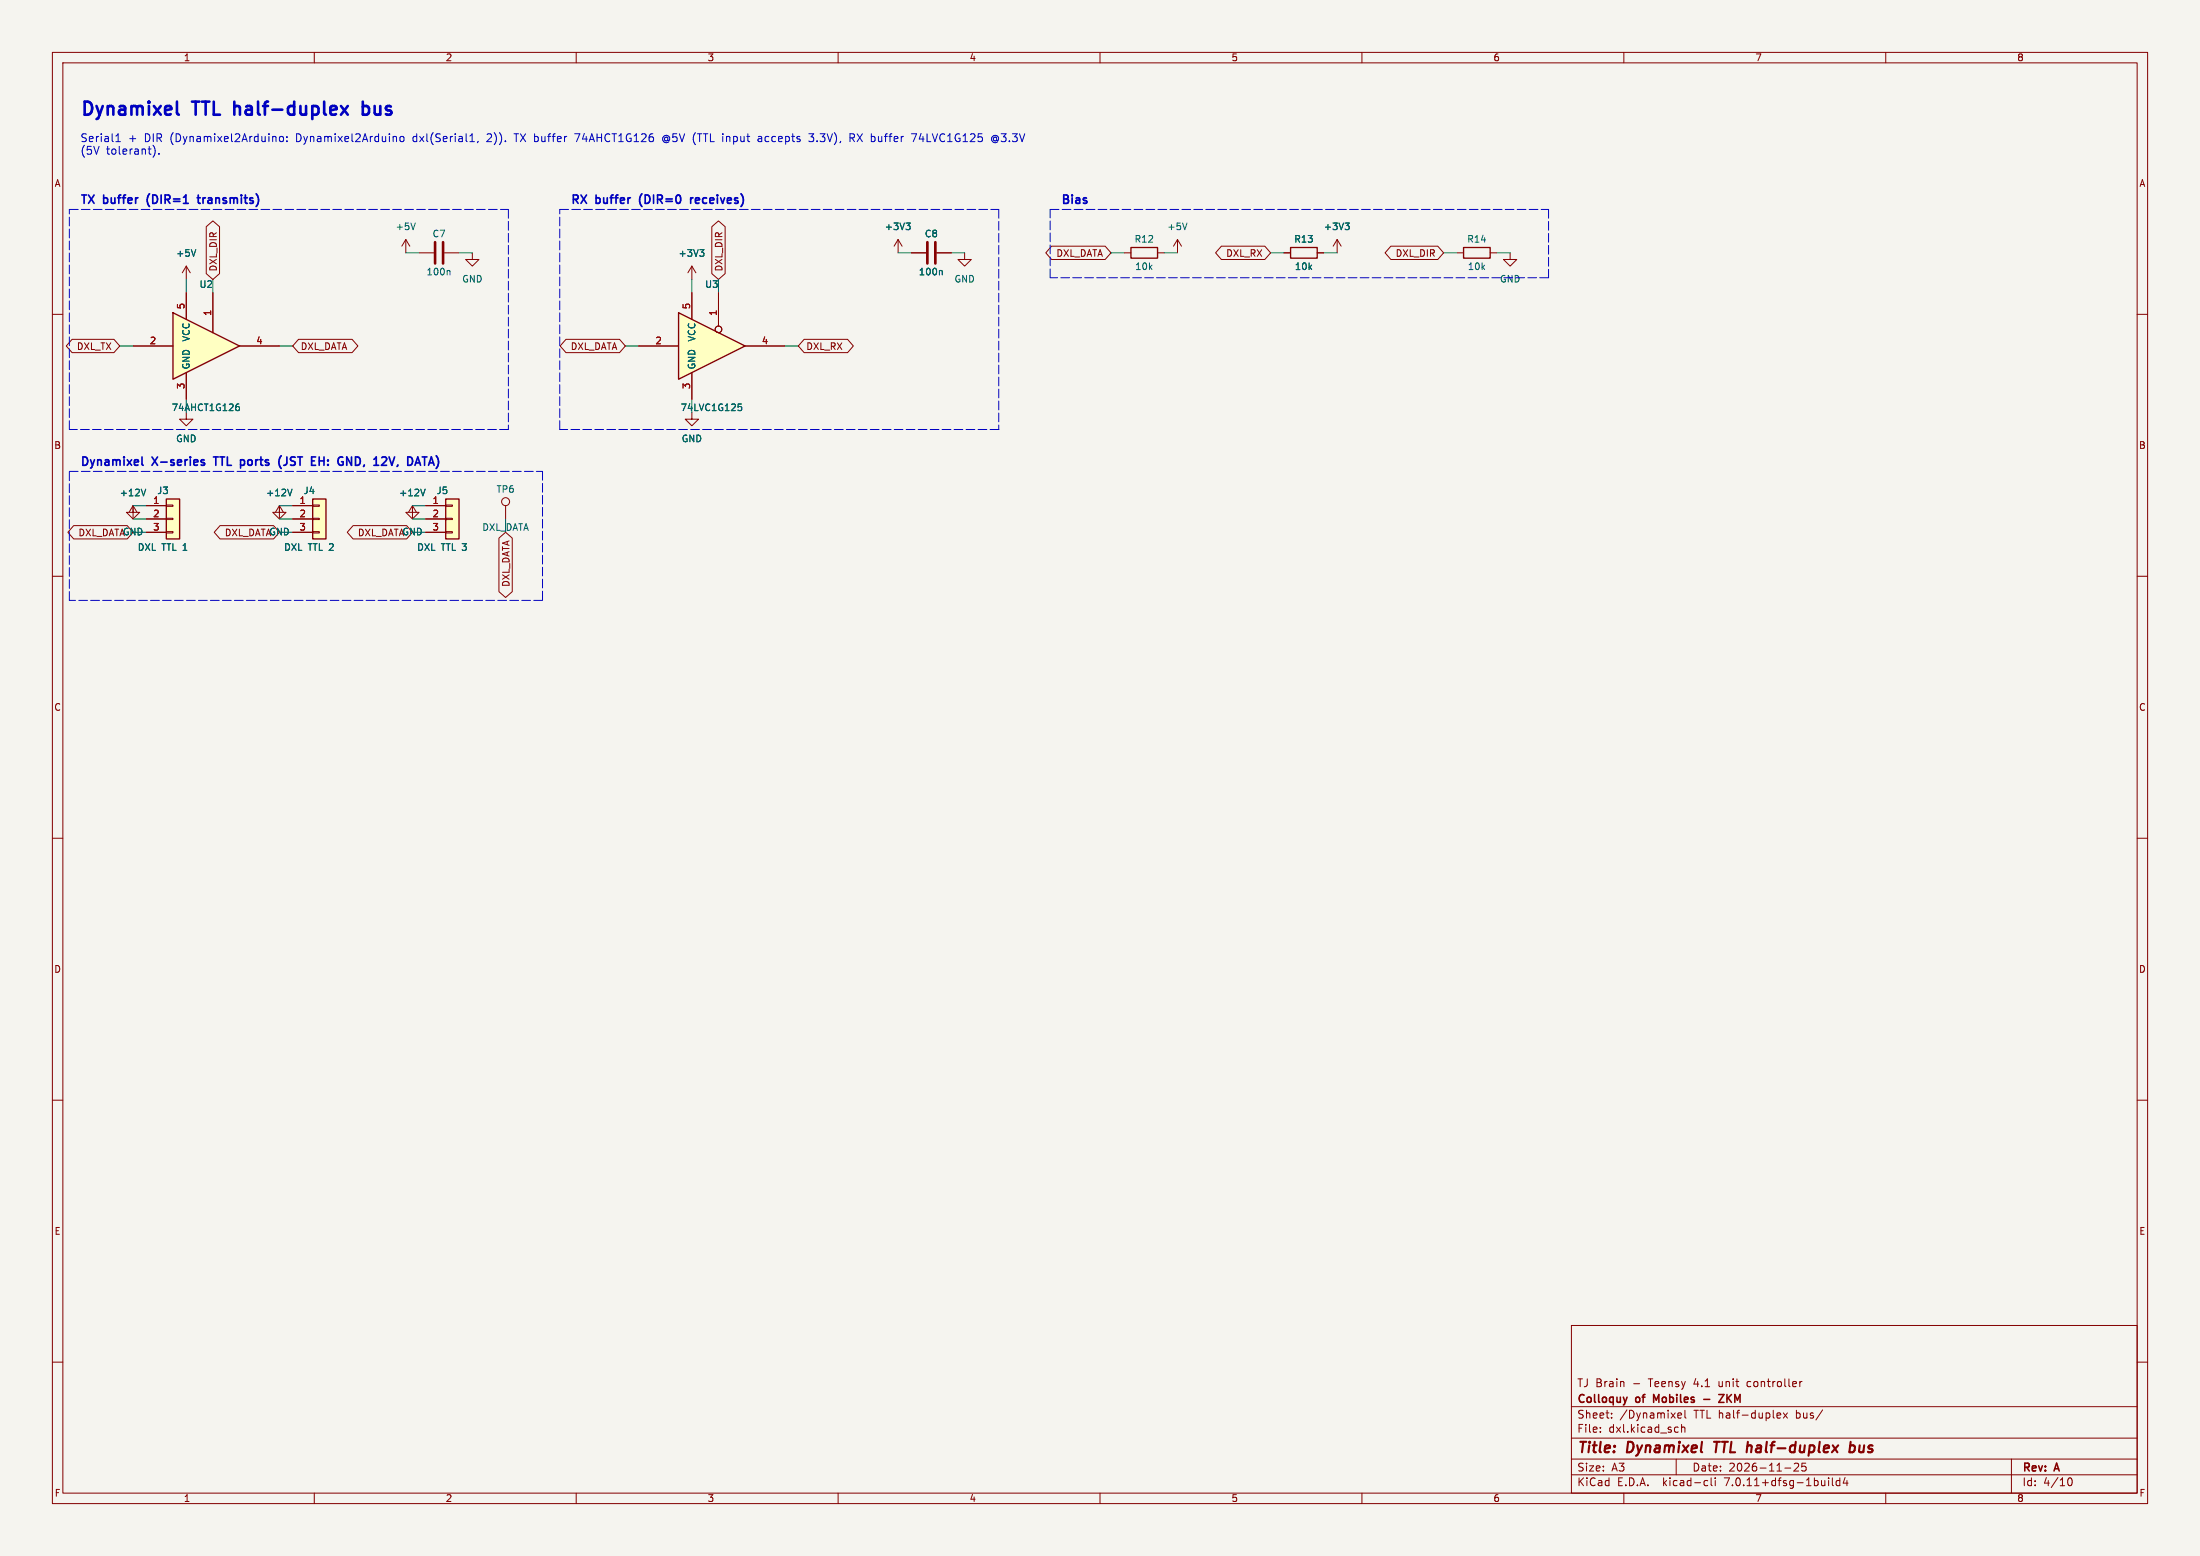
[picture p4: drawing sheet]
(kicad_sch (version 20230121) (generator eeschema)
 (paper "A3")
 (title_block (title "Dynamixel TTL half-duplex bus") (date "2026-11-25") (rev "A") (company "Colloquy of Mobiles - ZKM") (comment 1 "TJ Brain - Teensy 4.1 unit controller"))
 (lib_symbols
  (symbol "74xGxx:74AHCT1G126" (in_bom yes) (on_board yes)
   (property "Reference" "U" (at -2.54 3.81 0) (effects (font (size 1.27 1.27))))
   (property "Value" "74AHCT1G126" (at 0 -3.81 0) (effects (font (size 1.27 1.27))))
   (property "Footprint" "" (at 0 0 0) (effects (font (size 1.27 1.27)) hide))
   (property "Datasheet" "http://www.ti.com/lit/sg/scyt129e/scyt129e.pdf" (at 0 0 0) (effects (font (size 1.27 1.27)) hide))
   (symbol "74AHCT1G126_0_1"
    (polyline (pts (xy -7.62 6.35) (xy -7.62 -6.35) (xy 5.08 0) (xy -7.62 6.35)) (stroke (width 0.254) (type default)) (fill (type background))))
   (symbol "74AHCT1G126_1_1"
    (pin input line (at 0 10.16 270) (length 7.62) (name "~" (effects (font (size 1.27 1.27)))) (number "1" (effects (font (size 1.27 1.27)))))
    (pin input line (at -15.24 0 0) (length 7.62) (name "~" (effects (font (size 1.27 1.27)))) (number "2" (effects (font (size 1.27 1.27)))))
    (pin power_in line (at -5.08 -10.16 90) (length 5.08) (name "GND" (effects (font (size 1.27 1.27)))) (number "3" (effects (font (size 1.27 1.27)))))
    (pin tri_state line (at 12.7 0 180) (length 7.62) (name "~" (effects (font (size 1.27 1.27)))) (number "4" (effects (font (size 1.27 1.27)))))
    (pin power_in line (at -5.08 10.16 270) (length 5.08) (name "VCC" (effects (font (size 1.27 1.27)))) (number "5" (effects (font (size 1.27 1.27)))))))
(symbol "74xGxx:74LVC1G125" (in_bom yes) (on_board yes)
   (property "Reference" "U" (at -10.16 7.62 0) (effects (font (size 1.27 1.27))))
   (property "Value" "74LVC1G125" (at 2.54 -7.62 0) (effects (font (size 1.27 1.27))))
   (property "Footprint" "" (at 0 0 0) (effects (font (size 1.27 1.27)) hide))
   (property "Datasheet" "https://www.ti.com/lit/ds/symlink/sn74lvc1g125.pdf" (at 0 0 0) (effects (font (size 1.27 1.27)) hide))
   (symbol "74LVC1G125_0_1"
    (polyline (pts (xy -7.62 6.35) (xy -7.62 -6.35) (xy 5.08 0) (xy -7.62 6.35)) (stroke (width 0.254) (type default)) (fill (type background))))
   (symbol "74LVC1G125_1_1"
    (pin input inverted (at 0 10.16 270) (length 7.62) (name "~" (effects (font (size 1.27 1.27)))) (number "1" (effects (font (size 1.27 1.27)))))
    (pin input line (at -15.24 0 0) (length 7.62) (name "~" (effects (font (size 1.27 1.27)))) (number "2" (effects (font (size 1.27 1.27)))))
    (pin power_in line (at -5.08 -10.16 90) (length 5.08) (name "GND" (effects (font (size 1.27 1.27)))) (number "3" (effects (font (size 1.27 1.27)))))
    (pin tri_state line (at 12.7 0 180) (length 7.62) (name "~" (effects (font (size 1.27 1.27)))) (number "4" (effects (font (size 1.27 1.27)))))
    (pin power_in line (at -5.08 10.16 270) (length 5.08) (name "VCC" (effects (font (size 1.27 1.27)))) (number "5" (effects (font (size 1.27 1.27)))))))
(symbol "Connector:TestPoint"
   (pin_numbers hide)
   (pin_names
    (offset 0.762) hide) (in_bom yes) (on_board yes)
   (property "Reference" "TP" (at 0 6.858 0) (effects (font (size 1.27 1.27))))
   (property "Value" "TestPoint" (at 0 5.08 0) (effects (font (size 1.27 1.27))))
   (property "Footprint" "" (at 5.08 0 0) (effects (font (size 1.27 1.27)) hide))
   (property "Datasheet" "~" (at 5.08 0 0) (effects (font (size 1.27 1.27)) hide))
   (symbol "TestPoint_0_1"
    (circle (center 0 3.302) (radius 0.762) (stroke (width 0) (type default)) (fill (type none))))
   (symbol "TestPoint_1_1"
    (pin passive line (at 0 0 90) (length 2.54) (name "1" (effects (font (size 1.27 1.27)))) (number "1" (effects (font (size 1.27 1.27)))))))
(symbol "Connector_Generic:Conn_01x03"
   (pin_names
    (offset 1.016) hide) (in_bom yes) (on_board yes)
   (property "Reference" "J" (at 0 5.08 0) (effects (font (size 1.27 1.27))))
   (property "Value" "Conn_01x03" (at 0 -5.08 0) (effects (font (size 1.27 1.27))))
   (property "Footprint" "" (at 0 0 0) (effects (font (size 1.27 1.27)) hide))
   (property "Datasheet" "~" (at 0 0 0) (effects (font (size 1.27 1.27)) hide))
   (symbol "Conn_01x03_1_1"
    (rectangle (start -1.27 -2.413) (end 0 -2.667) (stroke (width 0.1524) (type default)) (fill (type none)))
    (rectangle (start -1.27 0.127) (end 0 -0.127) (stroke (width 0.1524) (type default)) (fill (type none)))
    (rectangle (start -1.27 2.667) (end 0 2.413) (stroke (width 0.1524) (type default)) (fill (type none)))
    (rectangle (start -1.27 3.81) (end 1.27 -3.81) (stroke (width 0.254) (type default)) (fill (type background)))
    (pin passive line (at -5.08 2.54 0) (length 3.81) (name "Pin_1" (effects (font (size 1.27 1.27)))) (number "1" (effects (font (size 1.27 1.27)))))
    (pin passive line (at -5.08 0 0) (length 3.81) (name "Pin_2" (effects (font (size 1.27 1.27)))) (number "2" (effects (font (size 1.27 1.27)))))
    (pin passive line (at -5.08 -2.54 0) (length 3.81) (name "Pin_3" (effects (font (size 1.27 1.27)))) (number "3" (effects (font (size 1.27 1.27)))))))
(symbol "Device:C"
   (pin_numbers hide)
   (pin_names
    (offset 0.254)) (in_bom yes) (on_board yes)
   (property "Reference" "C" (at 0.635 2.54 0) (effects (font (size 1.27 1.27)) (justify left)))
   (property "Value" "C" (at 0.635 -2.54 0) (effects (font (size 1.27 1.27)) (justify left)))
   (property "Footprint" "" (at 0.9652 -3.81 0) (effects (font (size 1.27 1.27)) hide))
   (property "Datasheet" "~" (at 0 0 0) (effects (font (size 1.27 1.27)) hide))
   (symbol "C_0_1"
    (polyline (pts (xy -2.032 -0.762) (xy 2.032 -0.762)) (stroke (width 0.508) (type default)) (fill (type none)))
    (polyline (pts (xy -2.032 0.762) (xy 2.032 0.762)) (stroke (width 0.508) (type default)) (fill (type none))))
   (symbol "C_1_1"
    (pin passive line (at 0 3.81 270) (length 2.794) (name "~" (effects (font (size 1.27 1.27)))) (number "1" (effects (font (size 1.27 1.27)))))
    (pin passive line (at 0 -3.81 90) (length 2.794) (name "~" (effects (font (size 1.27 1.27)))) (number "2" (effects (font (size 1.27 1.27)))))))
(symbol "Device:R"
   (pin_numbers hide)
   (pin_names
    (offset 0)) (in_bom yes) (on_board yes)
   (property "Reference" "R" (at 2.032 0 90) (effects (font (size 1.27 1.27))))
   (property "Value" "R" (at 0 0 90) (effects (font (size 1.27 1.27))))
   (property "Footprint" "" (at -1.778 0 90) (effects (font (size 1.27 1.27)) hide))
   (property "Datasheet" "~" (at 0 0 0) (effects (font (size 1.27 1.27)) hide))
   (symbol "R_0_1"
    (rectangle (start -1.016 -2.54) (end 1.016 2.54) (stroke (width 0.254) (type default)) (fill (type none))))
   (symbol "R_1_1"
    (pin passive line (at 0 3.81 270) (length 1.27) (name "~" (effects (font (size 1.27 1.27)))) (number "1" (effects (font (size 1.27 1.27)))))
    (pin passive line (at 0 -3.81 90) (length 1.27) (name "~" (effects (font (size 1.27 1.27)))) (number "2" (effects (font (size 1.27 1.27)))))))
(symbol "power:+12V"
   (power)
   (pin_names
    (offset 0)) (in_bom yes) (on_board yes)
   (property "Reference" "#PWR" (at 0 -3.81 0) (effects (font (size 1.27 1.27)) hide))
   (property "Value" "+12V" (at 0 3.556 0) (effects (font (size 1.27 1.27))))
   (property "Footprint" "" (at 0 0 0) (effects (font (size 1.27 1.27)) hide))
   (property "Datasheet" "" (at 0 0 0) (effects (font (size 1.27 1.27)) hide))
   (symbol "+12V_0_1"
    (polyline (pts (xy -0.762 1.27) (xy 0 2.54)) (stroke (width 0) (type default)) (fill (type none)))
    (polyline (pts (xy 0 0) (xy 0 2.54)) (stroke (width 0) (type default)) (fill (type none)))
    (polyline (pts (xy 0 2.54) (xy 0.762 1.27)) (stroke (width 0) (type default)) (fill (type none))))
   (symbol "+12V_1_1"
    (pin power_in line (at 0 0 90) (length 0) hide (name "+12V" (effects (font (size 1.27 1.27)))) (number "1" (effects (font (size 1.27 1.27)))))))
(symbol "power:+3V3"
   (power)
   (pin_names
    (offset 0)) (in_bom yes) (on_board yes)
   (property "Reference" "#PWR" (at 0 -3.81 0) (effects (font (size 1.27 1.27)) hide))
   (property "Value" "+3V3" (at 0 3.556 0) (effects (font (size 1.27 1.27))))
   (property "Footprint" "" (at 0 0 0) (effects (font (size 1.27 1.27)) hide))
   (property "Datasheet" "" (at 0 0 0) (effects (font (size 1.27 1.27)) hide))
   (symbol "+3V3_0_1"
    (polyline (pts (xy -0.762 1.27) (xy 0 2.54)) (stroke (width 0) (type default)) (fill (type none)))
    (polyline (pts (xy 0 0) (xy 0 2.54)) (stroke (width 0) (type default)) (fill (type none)))
    (polyline (pts (xy 0 2.54) (xy 0.762 1.27)) (stroke (width 0) (type default)) (fill (type none))))
   (symbol "+3V3_1_1"
    (pin power_in line (at 0 0 90) (length 0) hide (name "+3V3" (effects (font (size 1.27 1.27)))) (number "1" (effects (font (size 1.27 1.27)))))))
(symbol "power:+5V"
   (power)
   (pin_names
    (offset 0)) (in_bom yes) (on_board yes)
   (property "Reference" "#PWR" (at 0 -3.81 0) (effects (font (size 1.27 1.27)) hide))
   (property "Value" "+5V" (at 0 3.556 0) (effects (font (size 1.27 1.27))))
   (property "Footprint" "" (at 0 0 0) (effects (font (size 1.27 1.27)) hide))
   (property "Datasheet" "" (at 0 0 0) (effects (font (size 1.27 1.27)) hide))
   (symbol "+5V_0_1"
    (polyline (pts (xy -0.762 1.27) (xy 0 2.54)) (stroke (width 0) (type default)) (fill (type none)))
    (polyline (pts (xy 0 0) (xy 0 2.54)) (stroke (width 0) (type default)) (fill (type none)))
    (polyline (pts (xy 0 2.54) (xy 0.762 1.27)) (stroke (width 0) (type default)) (fill (type none))))
   (symbol "+5V_1_1"
    (pin power_in line (at 0 0 90) (length 0) hide (name "+5V" (effects (font (size 1.27 1.27)))) (number "1" (effects (font (size 1.27 1.27)))))))
(symbol "power:GND"
   (power)
   (pin_names
    (offset 0)) (in_bom yes) (on_board yes)
   (property "Reference" "#PWR" (at 0 -6.35 0) (effects (font (size 1.27 1.27)) hide))
   (property "Value" "GND" (at 0 -3.81 0) (effects (font (size 1.27 1.27))))
   (property "Footprint" "" (at 0 0 0) (effects (font (size 1.27 1.27)) hide))
   (property "Datasheet" "" (at 0 0 0) (effects (font (size 1.27 1.27)) hide))
   (symbol "GND_0_1"
    (polyline (pts (xy 0 0) (xy 0 -1.27) (xy 1.27 -1.27) (xy 0 -2.54) (xy -1.27 -1.27) (xy 0 -1.27)) (stroke (width 0) (type default)) (fill (type none))))
   (symbol "GND_1_1"
    (pin power_in line (at 0 0 270) (length 0) hide (name "GND" (effects (font (size 1.27 1.27)))) (number "1" (effects (font (size 1.27 1.27))))))))
 (text "Dynamixel TTL half-duplex bus" (at 15.24 22.48 0) (effects (font (size 2.5 2.5) bold) (justify left bottom)))
 (text "Serial1 + DIR (Dynamixel2Arduino: Dynamixel2Arduino dxl(Serial1, 2)). TX buffer 74AHCT1G126 @5V (TTL input accepts 3.3V), RX buffer 74LVC1G125 @3.3V" (at 15.24 27.48 0) (effects (font (size 1.5 1.5)) (justify left bottom)))
 (text "(5V tolerant)." (at 15.24 29.88 0) (effects (font (size 1.5 1.5)) (justify left bottom)))
 (text "TX buffer (DIR=1 transmits)" (at 15.24 39.28 0) (effects (font (size 1.6 1.6) bold) (justify left bottom)))
 (polyline (pts (xy 13.24 39.98) (xy 97.0516 39.98)) (stroke (width 0) (type dash)))
 (polyline (pts (xy 97.0516 39.98) (xy 97.0516 81.9808)) (stroke (width 0) (type dash)))
 (polyline (pts (xy 97.0516 81.9808) (xy 13.24 81.9808)) (stroke (width 0) (type dash)))
 (polyline (pts (xy 13.24 81.9808) (xy 13.24 39.98)) (stroke (width 0) (type dash)))
 (symbol (lib_id "74xGxx:74AHCT1G126") (at 40.64 66.04 0) (unit 1)
 (in_bom yes) (on_board yes) (dnp no)
 (property "Reference" "U2" (at 39.37 54.28 0) (effects (font (size 1.27 1.27))))
 (property "Value" "74AHCT1G126" (at 39.37 77.8 0) (effects (font (size 1.27 1.27))))
 (property "Footprint" "Package_TO_SOT_SMD:SOT-23-5_HandSoldering" (at 40.64 66.04 0) (effects (font (size 1.27 1.27)) hide))
 (property "Datasheet" "" (at 40.64 66.04 0) (effects (font (size 1.27 1.27)) hide))
 (pin "1")
 (pin "2")
 (pin "3")
 (pin "4")
 (pin "5"))
 (wire (pts (xy 40.64 55.88) (xy 40.64 53.34)) (stroke (width 0) (type default)))
 (global_label "DXL_DIR" (shape bidirectional) (at 40.64 53.34 90) (fields_autoplaced) (effects (font (size 1.27 1.27)) (justify left)) (property "Intersheetrefs" "${INTERSHEET_REFS}" (at 40.64 53.34 0) (effects (font (size 1 1)) hide)))
 (wire (pts (xy 25.4 66.04) (xy 22.86 66.04)) (stroke (width 0) (type default)))
 (global_label "DXL_TX" (shape bidirectional) (at 22.86 66.04 180) (fields_autoplaced) (effects (font (size 1.27 1.27)) (justify right)) (property "Intersheetrefs" "${INTERSHEET_REFS}" (at 22.86 66.04 0) (effects (font (size 1 1)) hide)))
 (wire (pts (xy 35.56 76.2) (xy 35.56 78.74)) (stroke (width 0) (type default)))
 (symbol (lib_id "power:GND") (at 35.56 78.74 0) (unit 1)
 (in_bom yes) (on_board yes) (dnp no)
 (property "Reference" "#PWR0401" (at 35.56 75.74 0) (effects (font (size 1.27 1.27)) hide))
 (property "Value" "GND" (at 35.56 83.74 0) (effects (font (size 1.27 1.27))))
 (property "Footprint" "" (at 35.56 78.74 0) (effects (font (size 1.27 1.27)) hide))
 (property "Datasheet" "" (at 35.56 78.74 0) (effects (font (size 1.27 1.27)) hide))
 (pin "1"))
 (wire (pts (xy 53.34 66.04) (xy 55.88 66.04)) (stroke (width 0) (type default)))
 (global_label "DXL_DATA" (shape bidirectional) (at 55.88 66.04 0) (fields_autoplaced) (effects (font (size 1.27 1.27)) (justify left)) (property "Intersheetrefs" "${INTERSHEET_REFS}" (at 55.88 66.04 0) (effects (font (size 1 1)) hide)))
 (wire (pts (xy 35.56 55.88) (xy 35.56 53.34)) (stroke (width 0) (type default)))
 (symbol (lib_id "power:+5V") (at 35.56 53.34 0) (unit 1)
 (in_bom yes) (on_board yes) (dnp no)
 (property "Reference" "#PWR0402" (at 35.56 50.34 0) (effects (font (size 1.27 1.27)) hide))
 (property "Value" "+5V" (at 35.56 48.34 0) (effects (font (size 1.27 1.27))))
 (property "Footprint" "" (at 35.56 53.34 0) (effects (font (size 1.27 1.27)) hide))
 (property "Datasheet" "" (at 35.56 53.34 0) (effects (font (size 1.27 1.27)) hide))
 (pin "1"))
 (symbol (lib_id "Device:C") (at 83.82 48.26 90) (unit 1)
 (in_bom yes) (on_board yes) (dnp no)
 (property "Reference" "C7" (at 83.82 44.628 90) (effects (font (size 1.27 1.27))))
 (property "Value" "100n" (at 83.82 51.892 90) (effects (font (size 1.27 1.27))))
 (property "Footprint" "Capacitor_SMD:C_0805_2012Metric_Pad1.18x1.45mm_HandSolder" (at 83.82 48.26 90) (effects (font (size 1.27 1.27)) hide))
 (property "Datasheet" "" (at 83.82 48.26 90) (effects (font (size 1.27 1.27)) hide))
 (pin "1")
 (pin "2"))
 (wire (pts (xy 80.01 48.26) (xy 77.47 48.26)) (stroke (width 0) (type default)))
 (symbol (lib_id "power:+5V") (at 77.47 48.26 0) (unit 1)
 (in_bom yes) (on_board yes) (dnp no)
 (property "Reference" "#PWR0403" (at 77.47 45.26 0) (effects (font (size 1.27 1.27)) hide))
 (property "Value" "+5V" (at 77.47 43.26 0) (effects (font (size 1.27 1.27))))
 (property "Footprint" "" (at 77.47 48.26 0) (effects (font (size 1.27 1.27)) hide))
 (property "Datasheet" "" (at 77.47 48.26 0) (effects (font (size 1.27 1.27)) hide))
 (pin "1"))
 (wire (pts (xy 87.63 48.26) (xy 90.17 48.26)) (stroke (width 0) (type default)))
 (symbol (lib_id "power:GND") (at 90.17 48.26 0) (unit 1)
 (in_bom yes) (on_board yes) (dnp no)
 (property "Reference" "#PWR0404" (at 90.17 45.26 0) (effects (font (size 1.27 1.27)) hide))
 (property "Value" "GND" (at 90.17 53.26 0) (effects (font (size 1.27 1.27))))
 (property "Footprint" "" (at 90.17 48.26 0) (effects (font (size 1.27 1.27)) hide))
 (property "Datasheet" "" (at 90.17 48.26 0) (effects (font (size 1.27 1.27)) hide))
 (pin "1"))
 (text "RX buffer (DIR=0 receives)" (at 108.8616 39.28 0) (effects (font (size 1.6 1.6) bold) (justify left bottom)))
 (polyline (pts (xy 106.8616 39.98) (xy 190.6732 39.98)) (stroke (width 0) (type dash)))
 (polyline (pts (xy 190.6732 39.98) (xy 190.6732 81.9808)) (stroke (width 0) (type dash)))
 (polyline (pts (xy 190.6732 81.9808) (xy 106.8616 81.9808)) (stroke (width 0) (type dash)))
 (polyline (pts (xy 106.8616 81.9808) (xy 106.8616 39.98)) (stroke (width 0) (type dash)))
 (symbol (lib_id "74xGxx:74LVC1G125") (at 137.16 66.04 0) (unit 1)
 (in_bom yes) (on_board yes) (dnp no)
 (property "Reference" "U3" (at 135.89 54.28 0) (effects (font (size 1.27 1.27))))
 (property "Value" "74LVC1G125" (at 135.89 77.8 0) (effects (font (size 1.27 1.27))))
 (property "Footprint" "Package_TO_SOT_SMD:SOT-23-5_HandSoldering" (at 137.16 66.04 0) (effects (font (size 1.27 1.27)) hide))
 (property "Datasheet" "" (at 137.16 66.04 0) (effects (font (size 1.27 1.27)) hide))
 (pin "1")
 (pin "2")
 (pin "3")
 (pin "4")
 (pin "5"))
 (wire (pts (xy 137.16 55.88) (xy 137.16 53.34)) (stroke (width 0) (type default)))
 (global_label "DXL_DIR" (shape bidirectional) (at 137.16 53.34 90) (fields_autoplaced) (effects (font (size 1.27 1.27)) (justify left)) (property "Intersheetrefs" "${INTERSHEET_REFS}" (at 137.16 53.34 0) (effects (font (size 1 1)) hide)))
 (wire (pts (xy 121.92 66.04) (xy 119.38 66.04)) (stroke (width 0) (type default)))
 (global_label "DXL_DATA" (shape bidirectional) (at 119.38 66.04 180) (fields_autoplaced) (effects (font (size 1.27 1.27)) (justify right)) (property "Intersheetrefs" "${INTERSHEET_REFS}" (at 119.38 66.04 0) (effects (font (size 1 1)) hide)))
 (wire (pts (xy 132.08 76.2) (xy 132.08 78.74)) (stroke (width 0) (type default)))
 (symbol (lib_id "power:GND") (at 132.08 78.74 0) (unit 1)
 (in_bom yes) (on_board yes) (dnp no)
 (property "Reference" "#PWR0405" (at 132.08 75.74 0) (effects (font (size 1.27 1.27)) hide))
 (property "Value" "GND" (at 132.08 83.74 0) (effects (font (size 1.27 1.27))))
 (property "Footprint" "" (at 132.08 78.74 0) (effects (font (size 1.27 1.27)) hide))
 (property "Datasheet" "" (at 132.08 78.74 0) (effects (font (size 1.27 1.27)) hide))
 (pin "1"))
 (wire (pts (xy 149.86 66.04) (xy 152.4 66.04)) (stroke (width 0) (type default)))
 (global_label "DXL_RX" (shape bidirectional) (at 152.4 66.04 0) (fields_autoplaced) (effects (font (size 1.27 1.27)) (justify left)) (property "Intersheetrefs" "${INTERSHEET_REFS}" (at 152.4 66.04 0) (effects (font (size 1 1)) hide)))
 (wire (pts (xy 132.08 55.88) (xy 132.08 53.34)) (stroke (width 0) (type default)))
 (symbol (lib_id "power:+3V3") (at 132.08 53.34 0) (unit 1)
 (in_bom yes) (on_board yes) (dnp no)
 (property "Reference" "#PWR0406" (at 132.08 50.34 0) (effects (font (size 1.27 1.27)) hide))
 (property "Value" "+3V3" (at 132.08 48.34 0) (effects (font (size 1.27 1.27))))
 (property "Footprint" "" (at 132.08 53.34 0) (effects (font (size 1.27 1.27)) hide))
 (property "Datasheet" "" (at 132.08 53.34 0) (effects (font (size 1.27 1.27)) hide))
 (pin "1"))
 (symbol (lib_id "Device:C") (at 177.8 48.26 90) (unit 1)
 (in_bom yes) (on_board yes) (dnp no)
 (property "Reference" "C8" (at 177.8 44.628 90) (effects (font (size 1.27 1.27))))
 (property "Value" "100n" (at 177.8 51.892 90) (effects (font (size 1.27 1.27))))
 (property "Footprint" "Capacitor_SMD:C_0805_2012Metric_Pad1.18x1.45mm_HandSolder" (at 177.8 48.26 90) (effects (font (size 1.27 1.27)) hide))
 (property "Datasheet" "" (at 177.8 48.26 90) (effects (font (size 1.27 1.27)) hide))
 (pin "1")
 (pin "2"))
 (wire (pts (xy 173.99 48.26) (xy 171.45 48.26)) (stroke (width 0) (type default)))
 (symbol (lib_id "power:+3V3") (at 171.45 48.26 0) (unit 1)
 (in_bom yes) (on_board yes) (dnp no)
 (property "Reference" "#PWR0407" (at 171.45 45.26 0) (effects (font (size 1.27 1.27)) hide))
 (property "Value" "+3V3" (at 171.45 43.26 0) (effects (font (size 1.27 1.27))))
 (property "Footprint" "" (at 171.45 48.26 0) (effects (font (size 1.27 1.27)) hide))
 (property "Datasheet" "" (at 171.45 48.26 0) (effects (font (size 1.27 1.27)) hide))
 (pin "1"))
 (wire (pts (xy 181.61 48.26) (xy 184.15 48.26)) (stroke (width 0) (type default)))
 (symbol (lib_id "power:GND") (at 184.15 48.26 0) (unit 1)
 (in_bom yes) (on_board yes) (dnp no)
 (property "Reference" "#PWR0408" (at 184.15 45.26 0) (effects (font (size 1.27 1.27)) hide))
 (property "Value" "GND" (at 184.15 53.26 0) (effects (font (size 1.27 1.27))))
 (property "Footprint" "" (at 184.15 48.26 0) (effects (font (size 1.27 1.27)) hide))
 (property "Datasheet" "" (at 184.15 48.26 0) (effects (font (size 1.27 1.27)) hide))
 (pin "1"))
 (text "Bias" (at 202.4832 39.28 0) (effects (font (size 1.6 1.6) bold) (justify left bottom)))
 (polyline (pts (xy 200.4832 39.98) (xy 295.6256 39.98)) (stroke (width 0) (type dash)))
 (polyline (pts (xy 295.6256 39.98) (xy 295.6256 53.012)) (stroke (width 0) (type dash)))
 (polyline (pts (xy 295.6256 53.012) (xy 200.4832 53.012)) (stroke (width 0) (type dash)))
 (polyline (pts (xy 200.4832 53.012) (xy 200.4832 39.98)) (stroke (width 0) (type dash)))
 (symbol (lib_id "Device:R") (at 218.44 48.26 90) (unit 1)
 (in_bom yes) (on_board yes) (dnp no)
 (property "Reference" "R12" (at 218.44 45.644 90) (effects (font (size 1.27 1.27))))
 (property "Value" "10k" (at 218.44 50.876 90) (effects (font (size 1.27 1.27))))
 (property "Footprint" "Resistor_SMD:R_0805_2012Metric_Pad1.20x1.40mm_HandSolder" (at 218.44 48.26 90) (effects (font (size 1.27 1.27)) hide))
 (property "Datasheet" "" (at 218.44 48.26 90) (effects (font (size 1.27 1.27)) hide))
 (property "Description" "bus pull-up (as ROBOTIS reference)" (at 218.44 48.26 90) (effects (font (size 1.27 1.27)) hide))
 (pin "1")
 (pin "2"))
 (wire (pts (xy 214.63 48.26) (xy 212.09 48.26)) (stroke (width 0) (type default)))
 (global_label "DXL_DATA" (shape bidirectional) (at 212.09 48.26 180) (fields_autoplaced) (effects (font (size 1.27 1.27)) (justify right)) (property "Intersheetrefs" "${INTERSHEET_REFS}" (at 212.09 48.26 0) (effects (font (size 1 1)) hide)))
 (wire (pts (xy 222.25 48.26) (xy 224.79 48.26)) (stroke (width 0) (type default)))
 (symbol (lib_id "power:+5V") (at 224.79 48.26 0) (unit 1)
 (in_bom yes) (on_board yes) (dnp no)
 (property "Reference" "#PWR0409" (at 224.79 45.26 0) (effects (font (size 1.27 1.27)) hide))
 (property "Value" "+5V" (at 224.79 43.26 0) (effects (font (size 1.27 1.27))))
 (property "Footprint" "" (at 224.79 48.26 0) (effects (font (size 1.27 1.27)) hide))
 (property "Datasheet" "" (at 224.79 48.26 0) (effects (font (size 1.27 1.27)) hide))
 (pin "1"))
 (symbol (lib_id "Device:R") (at 248.92 48.26 90) (unit 1)
 (in_bom yes) (on_board yes) (dnp no)
 (property "Reference" "R13" (at 248.92 45.644 90) (effects (font (size 1.27 1.27))))
 (property "Value" "10k" (at 248.92 50.876 90) (effects (font (size 1.27 1.27))))
 (property "Footprint" "Resistor_SMD:R_0805_2012Metric_Pad1.20x1.40mm_HandSolder" (at 248.92 48.26 90) (effects (font (size 1.27 1.27)) hide))
 (property "Datasheet" "" (at 248.92 48.26 90) (effects (font (size 1.27 1.27)) hide))
 (pin "1")
 (pin "2"))
 (wire (pts (xy 245.11 48.26) (xy 242.57 48.26)) (stroke (width 0) (type default)))
 (global_label "DXL_RX" (shape bidirectional) (at 242.57 48.26 180) (fields_autoplaced) (effects (font (size 1.27 1.27)) (justify right)) (property "Intersheetrefs" "${INTERSHEET_REFS}" (at 242.57 48.26 0) (effects (font (size 1 1)) hide)))
 (wire (pts (xy 252.73 48.26) (xy 255.27 48.26)) (stroke (width 0) (type default)))
 (symbol (lib_id "power:+3V3") (at 255.27 48.26 0) (unit 1)
 (in_bom yes) (on_board yes) (dnp no)
 (property "Reference" "#PWR0410" (at 255.27 45.26 0) (effects (font (size 1.27 1.27)) hide))
 (property "Value" "+3V3" (at 255.27 43.26 0) (effects (font (size 1.27 1.27))))
 (property "Footprint" "" (at 255.27 48.26 0) (effects (font (size 1.27 1.27)) hide))
 (property "Datasheet" "" (at 255.27 48.26 0) (effects (font (size 1.27 1.27)) hide))
 (pin "1"))
 (symbol (lib_id "Device:R") (at 281.94 48.26 90) (unit 1)
 (in_bom yes) (on_board yes) (dnp no)
 (property "Reference" "R14" (at 281.94 45.644 90) (effects (font (size 1.27 1.27))))
 (property "Value" "10k" (at 281.94 50.876 90) (effects (font (size 1.27 1.27))))
 (property "Footprint" "Resistor_SMD:R_0805_2012Metric_Pad1.20x1.40mm_HandSolder" (at 281.94 48.26 90) (effects (font (size 1.27 1.27)) hide))
 (property "Datasheet" "" (at 281.94 48.26 90) (effects (font (size 1.27 1.27)) hide))
 (property "Description" "default = receive" (at 281.94 48.26 90) (effects (font (size 1.27 1.27)) hide))
 (pin "1")
 (pin "2"))
 (wire (pts (xy 278.13 48.26) (xy 275.59 48.26)) (stroke (width 0) (type default)))
 (global_label "DXL_DIR" (shape bidirectional) (at 275.59 48.26 180) (fields_autoplaced) (effects (font (size 1.27 1.27)) (justify right)) (property "Intersheetrefs" "${INTERSHEET_REFS}" (at 275.59 48.26 0) (effects (font (size 1 1)) hide)))
 (wire (pts (xy 285.75 48.26) (xy 288.29 48.26)) (stroke (width 0) (type default)))
 (symbol (lib_id "power:GND") (at 288.29 48.26 0) (unit 1)
 (in_bom yes) (on_board yes) (dnp no)
 (property "Reference" "#PWR0411" (at 288.29 45.26 0) (effects (font (size 1.27 1.27)) hide))
 (property "Value" "GND" (at 288.29 53.26 0) (effects (font (size 1.27 1.27))))
 (property "Footprint" "" (at 288.29 48.26 0) (effects (font (size 1.27 1.27)) hide))
 (property "Datasheet" "" (at 288.29 48.26 0) (effects (font (size 1.27 1.27)) hide))
 (pin "1"))
 (text "Dynamixel X-series TTL ports (JST EH: GND, 12V, DATA)" (at 15.24 89.2808 0) (effects (font (size 1.6 1.6) bold) (justify left bottom)))
 (polyline (pts (xy 13.24 89.9808) (xy 103.5696 89.9808)) (stroke (width 0) (type dash)))
 (polyline (pts (xy 103.5696 89.9808) (xy 103.5696 114.6)) (stroke (width 0) (type dash)))
 (polyline (pts (xy 103.5696 114.6) (xy 13.24 114.6)) (stroke (width 0) (type dash)))
 (polyline (pts (xy 13.24 114.6) (xy 13.24 89.9808)) (stroke (width 0) (type dash)))
 (symbol (lib_id "Connector_Generic:Conn_01x03") (at 33.02 99.06 0) (unit 1)
 (in_bom yes) (on_board yes) (dnp no)
 (property "Reference" "J3" (at 31.115 93.65 0) (effects (font (size 1.27 1.27))))
 (property "Value" "DXL TTL 1" (at 31.115 104.47 0) (effects (font (size 1.27 1.27))))
 (property "Footprint" "Connector_JST:JST_EH_B3B-EH-A_1x03_P2.50mm_Vertical" (at 33.02 99.06 0) (effects (font (size 1.27 1.27)) hide))
 (property "Datasheet" "" (at 33.02 99.06 0) (effects (font (size 1.27 1.27)) hide))
 (pin "1")
 (pin "2")
 (pin "3"))
 (wire (pts (xy 27.94 96.52) (xy 25.4 96.52)) (stroke (width 0) (type default)))
 (symbol (lib_id "power:GND") (at 25.4 96.52 0) (unit 1)
 (in_bom yes) (on_board yes) (dnp no)
 (property "Reference" "#PWR0412" (at 25.4 93.52 0) (effects (font (size 1.27 1.27)) hide))
 (property "Value" "GND" (at 25.4 101.52 0) (effects (font (size 1.27 1.27))))
 (property "Footprint" "" (at 25.4 96.52 0) (effects (font (size 1.27 1.27)) hide))
 (property "Datasheet" "" (at 25.4 96.52 0) (effects (font (size 1.27 1.27)) hide))
 (pin "1"))
 (wire (pts (xy 27.94 99.06) (xy 25.4 99.06)) (stroke (width 0) (type default)))
 (symbol (lib_id "power:+12V") (at 25.4 99.06 0) (unit 1)
 (in_bom yes) (on_board yes) (dnp no)
 (property "Reference" "#PWR0413" (at 25.4 96.06 0) (effects (font (size 1.27 1.27)) hide))
 (property "Value" "+12V" (at 25.4 94.06 0) (effects (font (size 1.27 1.27))))
 (property "Footprint" "" (at 25.4 99.06 0) (effects (font (size 1.27 1.27)) hide))
 (property "Datasheet" "" (at 25.4 99.06 0) (effects (font (size 1.27 1.27)) hide))
 (pin "1"))
 (wire (pts (xy 27.94 101.6) (xy 25.4 101.6)) (stroke (width 0) (type default)))
 (global_label "DXL_DATA" (shape bidirectional) (at 25.4 101.6 180) (fields_autoplaced) (effects (font (size 1.27 1.27)) (justify right)) (property "Intersheetrefs" "${INTERSHEET_REFS}" (at 25.4 101.6 0) (effects (font (size 1 1)) hide)))
 (symbol (lib_id "Connector_Generic:Conn_01x03") (at 60.96 99.06 0) (unit 1)
 (in_bom yes) (on_board yes) (dnp no)
 (property "Reference" "J4" (at 59.055 93.65 0) (effects (font (size 1.27 1.27))))
 (property "Value" "DXL TTL 2" (at 59.055 104.47 0) (effects (font (size 1.27 1.27))))
 (property "Footprint" "Connector_JST:JST_EH_B3B-EH-A_1x03_P2.50mm_Vertical" (at 60.96 99.06 0) (effects (font (size 1.27 1.27)) hide))
 (property "Datasheet" "" (at 60.96 99.06 0) (effects (font (size 1.27 1.27)) hide))
 (pin "1")
 (pin "2")
 (pin "3"))
 (wire (pts (xy 55.88 96.52) (xy 53.34 96.52)) (stroke (width 0) (type default)))
 (symbol (lib_id "power:GND") (at 53.34 96.52 0) (unit 1)
 (in_bom yes) (on_board yes) (dnp no)
 (property "Reference" "#PWR0414" (at 53.34 93.52 0) (effects (font (size 1.27 1.27)) hide))
 (property "Value" "GND" (at 53.34 101.52 0) (effects (font (size 1.27 1.27))))
 (property "Footprint" "" (at 53.34 96.52 0) (effects (font (size 1.27 1.27)) hide))
 (property "Datasheet" "" (at 53.34 96.52 0) (effects (font (size 1.27 1.27)) hide))
 (pin "1"))
 (wire (pts (xy 55.88 99.06) (xy 53.34 99.06)) (stroke (width 0) (type default)))
 (symbol (lib_id "power:+12V") (at 53.34 99.06 0) (unit 1)
 (in_bom yes) (on_board yes) (dnp no)
 (property "Reference" "#PWR0415" (at 53.34 96.06 0) (effects (font (size 1.27 1.27)) hide))
 (property "Value" "+12V" (at 53.34 94.06 0) (effects (font (size 1.27 1.27))))
 (property "Footprint" "" (at 53.34 99.06 0) (effects (font (size 1.27 1.27)) hide))
 (property "Datasheet" "" (at 53.34 99.06 0) (effects (font (size 1.27 1.27)) hide))
 (pin "1"))
 (wire (pts (xy 55.88 101.6) (xy 53.34 101.6)) (stroke (width 0) (type default)))
 (global_label "DXL_DATA" (shape bidirectional) (at 53.34 101.6 180) (fields_autoplaced) (effects (font (size 1.27 1.27)) (justify right)) (property "Intersheetrefs" "${INTERSHEET_REFS}" (at 53.34 101.6 0) (effects (font (size 1 1)) hide)))
 (symbol (lib_id "Connector_Generic:Conn_01x03") (at 86.36 99.06 0) (unit 1)
 (in_bom yes) (on_board yes) (dnp no)
 (property "Reference" "J5" (at 84.455 93.65 0) (effects (font (size 1.27 1.27))))
 (property "Value" "DXL TTL 3" (at 84.455 104.47 0) (effects (font (size 1.27 1.27))))
 (property "Footprint" "Connector_JST:JST_EH_B3B-EH-A_1x03_P2.50mm_Vertical" (at 86.36 99.06 0) (effects (font (size 1.27 1.27)) hide))
 (property "Datasheet" "" (at 86.36 99.06 0) (effects (font (size 1.27 1.27)) hide))
 (pin "1")
 (pin "2")
 (pin "3"))
 (wire (pts (xy 81.28 96.52) (xy 78.74 96.52)) (stroke (width 0) (type default)))
 (symbol (lib_id "power:GND") (at 78.74 96.52 0) (unit 1)
 (in_bom yes) (on_board yes) (dnp no)
 (property "Reference" "#PWR0416" (at 78.74 93.52 0) (effects (font (size 1.27 1.27)) hide))
 (property "Value" "GND" (at 78.74 101.52 0) (effects (font (size 1.27 1.27))))
 (property "Footprint" "" (at 78.74 96.52 0) (effects (font (size 1.27 1.27)) hide))
 (property "Datasheet" "" (at 78.74 96.52 0) (effects (font (size 1.27 1.27)) hide))
 (pin "1"))
 (wire (pts (xy 81.28 99.06) (xy 78.74 99.06)) (stroke (width 0) (type default)))
 (symbol (lib_id "power:+12V") (at 78.74 99.06 0) (unit 1)
 (in_bom yes) (on_board yes) (dnp no)
 (property "Reference" "#PWR0417" (at 78.74 96.06 0) (effects (font (size 1.27 1.27)) hide))
 (property "Value" "+12V" (at 78.74 94.06 0) (effects (font (size 1.27 1.27))))
 (property "Footprint" "" (at 78.74 99.06 0) (effects (font (size 1.27 1.27)) hide))
 (property "Datasheet" "" (at 78.74 99.06 0) (effects (font (size 1.27 1.27)) hide))
 (pin "1"))
 (wire (pts (xy 81.28 101.6) (xy 78.74 101.6)) (stroke (width 0) (type default)))
 (global_label "DXL_DATA" (shape bidirectional) (at 78.74 101.6 180) (fields_autoplaced) (effects (font (size 1.27 1.27)) (justify right)) (property "Intersheetrefs" "${INTERSHEET_REFS}" (at 78.74 101.6 0) (effects (font (size 1 1)) hide)))
 (symbol (lib_id "Connector:TestPoint") (at 96.52 99.06 0) (unit 1)
 (in_bom yes) (on_board yes) (dnp no)
 (property "Reference" "TP6" (at 96.52 93.396 0) (effects (font (size 1.27 1.27))))
 (property "Value" "DXL_DATA" (at 96.52 100.66 0) (effects (font (size 1.27 1.27))))
 (property "Footprint" "TestPoint:TestPoint_Pad_D1.5mm" (at 96.52 99.06 0) (effects (font (size 1.27 1.27)) hide))
 (property "Datasheet" "" (at 96.52 99.06 0) (effects (font (size 1.27 1.27)) hide))
 (pin "1"))
 (wire (pts (xy 96.52 99.06) (xy 96.52 101.6)) (stroke (width 0) (type default)))
 (global_label "DXL_DATA" (shape bidirectional) (at 96.52 101.6 270) (fields_autoplaced) (effects (font (size 1.27 1.27)) (justify right)) (property "Intersheetrefs" "${INTERSHEET_REFS}" (at 96.52 101.6 0) (effects (font (size 1 1)) hide))))
